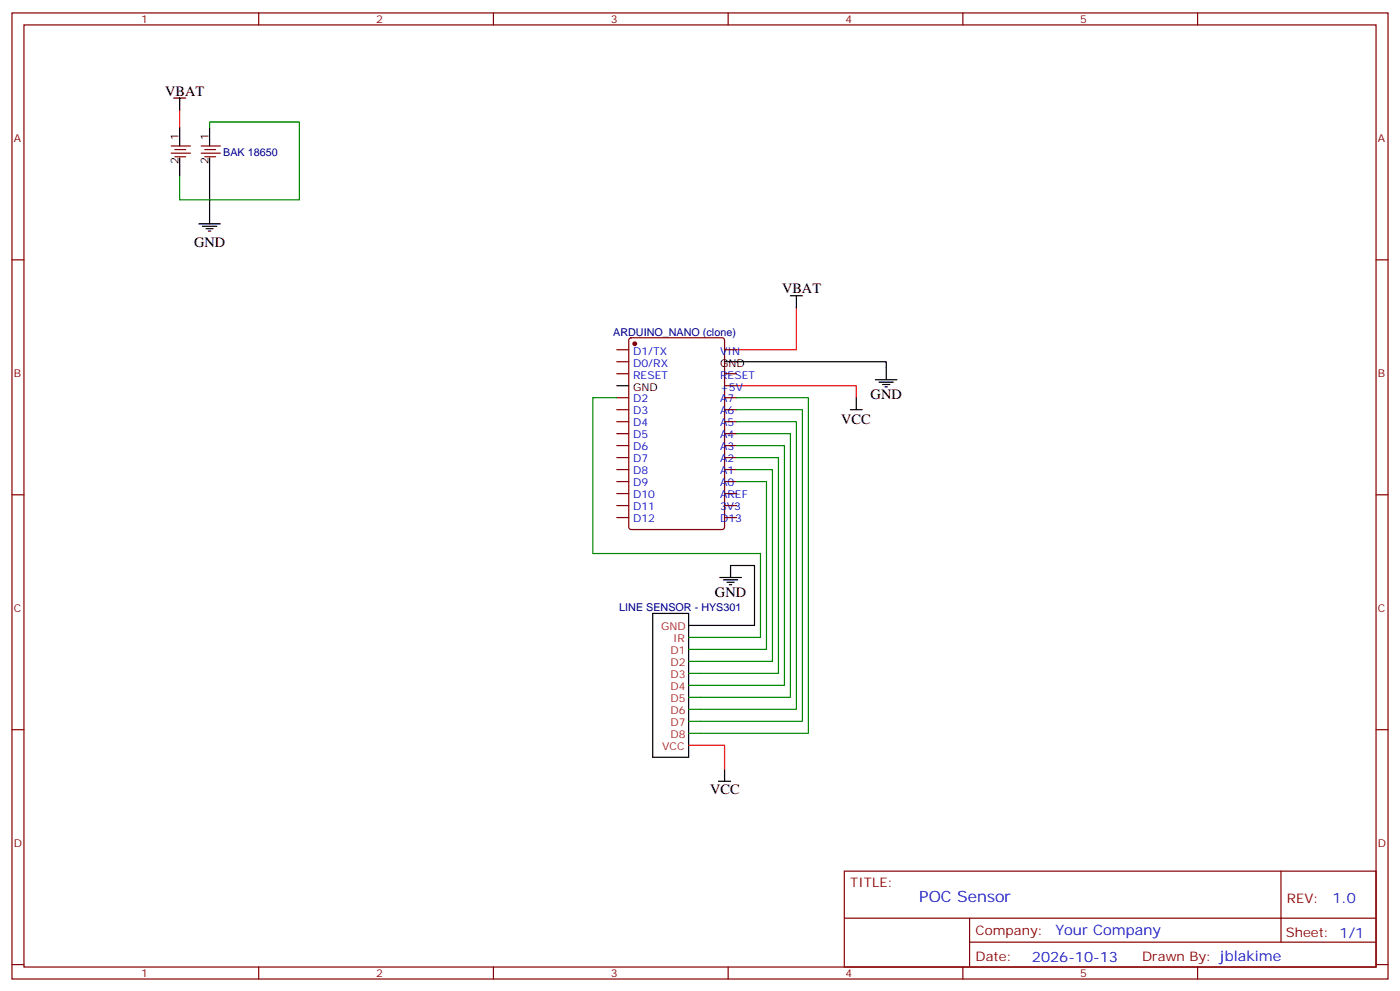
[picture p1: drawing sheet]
<svg xmlns="http://www.w3.org/2000/svg" width="412mm" height="292mm" viewBox="0 0 412 292" stroke-linecap="round" stroke-linejoin="round" font-family="sans-serif">
<g fill="none" stroke="#870000" stroke-width=".35">
<path d="M3.5 3.8h405.4v284.3h-405.4zM7.1 7.3h398.2v277.3h-398.2zM76.2 3.8v3.5M145.3 3.8v3.5M214.5 3.8v3.5M283.6 3.8v3.5M352.8 3.8v3.5M50.4 43h5.7M50.4 45.1h5.7M51.5 44h3.2M51.5 46.1h3.2M59.3 43h5.6"/>
<path d="M59.3 45.1h5.6M60.3 44h3.2M60.3 46.1h3.2M3.5 76.5h3.6M405.3 76.5h3.6M185.4 99.6l.5-.2h26.8l.7 .4v55.4l-.4 .6-27.1 .1-.6-.5-.1-55.3zM181.7 102.9h3.5M181.7 106.5h3.5M181.7 110h3.5M181.7 117.1h3.5M213.4 102.9h3.6M213.4 110h3.6"/>
<path d="M213.4 117.1h3.6M213.4 113.5h3.6M181.7 120.6h3.5M181.7 124.1h3.5M181.7 127.6h3.5M181.7 131.2h3.5M181.7 134.7h3.5M181.7 138.2h3.5M213.4 120.6h3.6M213.4 124.1h3.6M213.4 127.6h3.6M213.4 131.2h3.6"/>
<path d="M213.4 134.7h3.6M213.4 138.2h3.6M3.5 145.6h3.6M181.7 141.7h3.5M181.7 145.3h3.5M181.7 148.8h3.5M181.7 152.3h3.5M213.4 141.7h3.6M213.4 145.3h3.6M213.4 148.8h3.6M213.4 152.3h3.6M405.3 145.6h3.6"/>
<path d="M3.5 214.8h3.6M405.3 214.8h3.6M248.7 256.4h156.6v28.2h-156.6zM377.3 256.4v20.9M248.7 270.2h156.5M285.6 277.3h119.6M285.6 270.2v14.2M3.5 283.9h3.6M76.2 284.6v3.5M145.3 284.6v3.5M214.5 284.6v3.5M283.6 284.6v3.5"/>
<path d="M352.8 284.6v3.5M405.3 283.9h3.6"/>
</g>
<path d="M234.6 90.6v12.3h-17.6M217 113.5h35.2v3.6M202.8 219.4h10.6v7" fill="none" stroke="#f00" stroke-width=".35"/>
<g fill="none" stroke="#000" stroke-width=".35">
<path d="M51.2 28.9h3.5M52.9 28.9v3.5M52.9 37.7v5.3M61.7 37.7v5.3M52.9 46.5v5.3M61.7 46.5v19.4M58.6 65.9h6.3M59.6 66.6h4.3M60.7 67.3h2.1M61.4 68h.7M232.8 87.1h3.6M234.6 87.1v3.5"/>
<path d="M181.7 113.5h3.5M213.4 106.5h47.7v5.3M252.2 117.1v3.5M257.9 111.8h6.3M258.9 112.5h4.3M260 113.2h2.1M260.7 113.9h.7M250.5 120.6h3.5M212 170h6.4M213.1 170.7h4.2M214.1 171.4h2.2M214.8 172.1h.7"/>
<path d="M215.2 170v-3.6h7v17.7h-19.4M192.3 180.6h10.5v42.3h-10.5zM211.7 229.9h3.5M213.4 226.4v3.5"/>
</g>
<path d="M61.7 37.7v-1.8h26.5v22.9h-35.3v-7M181.7 117.1h-7.1v45.8h49.4v24.7h-21.2M217 117.1h21.1v98.7h-35.3M217 138.2h10.5v56.5h-24.7M217 134.7h12.3v63.5h-26.5M217 131.2h14.1v70.5h-28.3M217 127.6h15.8v77.6h-30M217 124.1h17.6v84.7h-31.8M217 120.6h19.4v91.7h-33.6M217 141.7h8.8v49.4h-23" fill="none" stroke="#008700" stroke-width=".35"/>
<path d="M52.9 32.4v5.3z" fill="#f00" stroke="#f00" stroke-width=".35"/>
<circle cx="187" cy="101.2" r=".53" fill="#870000" stroke="#870000" stroke-width=".35"/>
<text font-size="4.6" fill="#00f" x="270.8" y="265.4">POC Sensor</text>
<g font-size="4.2">
<text x="48.7" y="28.2">VBAT</text>
<text x="57.1" y="72.6">GND</text>
<text x="230.4" y="86.4">VBAT</text>
<text x="256.5" y="117.4">GND</text>
<text x="247.8" y="124.9">VCC</text>
<text x="210.6" y="175.6">GND</text>
<text x="209.2" y="233.8">VCC</text>
</g>
<g font-size="4.2" fill="#00f">
<text x="392.5" y="265.7">1.0</text>
<text x="310.9" y="275.2">Your Company</text>
<text x="304" y="283">2026-10-13</text>
</g>
<g font-size="3.9" fill="#800">
<text x="250.5" y="261">TITLE:</text>
<text x="379.1" y="265.7">REV:</text>
<text x="287.4" y="275.2">Company:</text>
<text x="378.7" y="275.8">Sheet: 1/1</text>
<text x="287.4" y="282.9">Date:</text>
<text x="336.4" y="282.9">Drawn By: jblakime</text>
</g>
<g font-size="3.2" fill="#800">
<text x="41.6" y="6.8">1</text>
<text x="110.8" y="6.8">2</text>
<text x="179.9" y="6.8">3</text>
<text x="249.1" y="6.8">4</text>
<text x="318.2" y="6.8">5</text>
<text x="4.1" y="41.9">A</text>
<text x="405.9" y="41.9">A</text>
<text x="4.1" y="111.1">B</text>
<text x="405.9" y="111.1">B</text>
<text x="4.1" y="180.2">C</text>
<text x="405.9" y="180.2">C</text>
<text x="4.1" y="249.3">D</text>
<text x="405.9" y="249.3">D</text>
<text x="41.6" y="287.6">1</text>
<text x="110.8" y="287.6">2</text>
<text x="179.9" y="287.6">3</text>
<text x="249.1" y="287.6">4</text>
<text x="318.2" y="287.6">5</text>
</g>
<g font-size="3.2">
<text x="52.6" y="41.2" transform="rotate(-90 52.6 41.2)">1</text>
<text x="61.4" y="41.2" transform="rotate(-90 61.4 41.2)">1</text>
<text x="52.6" y="48.3" transform="rotate(-90 52.6 48.3)">2</text>
<text x="61.4" y="48.3" transform="rotate(-90 61.4 48.3)">2</text>
<text x="212.1" y="107.9">GND</text>
<text x="186.5" y="114.9">GND</text>
</g>
<g font-size="3.2" fill="#000080">
<text x="65.8" y="45.9">BAK 18650</text>
<text x="180.6" y="98.8">ARDUINO_NANO (clone)</text>
<text x="182.4" y="179.9">LINE SENSOR - HYS301</text>
</g>
<g font-size="3.2" fill="#00f">
<text x="186.5" y="104.4">D1/TX</text>
<text x="186.5" y="107.9">D0/RX</text>
<text x="212.1" y="104.4">VIN</text>
<text x="186.5" y="111.4">RESET</text>
<text x="212.1" y="111.4">RESET</text>
<text x="186.5" y="118.5">D2</text>
<text x="212.1" y="118.5">A7</text>
<text x="212.1" y="114.9">+5V</text>
<text x="186.5" y="122">D3</text>
<text x="186.5" y="125.5">D4</text>
<text x="212.1" y="125.5">A5</text>
<text x="212.1" y="122">A6</text>
<text x="186.5" y="129">D5</text>
<text x="212.1" y="129">A4</text>
<text x="186.5" y="132.6">D6</text>
<text x="186.5" y="136.1">D7</text>
<text x="212.1" y="136.1">A2</text>
<text x="212.1" y="132.6">A3</text>
<text x="186.5" y="139.6">D8</text>
<text x="186.5" y="143.2">D9</text>
<text x="212.1" y="143.2">A0</text>
<text x="212.1" y="139.6">A1</text>
<text x="186.5" y="146.7">D10</text>
<text x="212.1" y="146.7">AREF</text>
<text x="186.5" y="150.2">D11</text>
<text x="186.5" y="153.7">D12</text>
<text x="212.1" y="153.7">D13</text>
<text x="212.1" y="150.2">3V3</text>
</g>
<g font-size="3.2" fill="#b22222">
<text x="194.7" y="185.5">GND</text>
<text x="198.3" y="189">IR</text>
<text x="197.6" y="192.5">D1</text>
<text x="197.6" y="196.1">D2</text>
<text x="197.6" y="199.6">D3</text>
<text x="197.6" y="203.1">D4</text>
<text x="197.6" y="206.7">D5</text>
<text x="197.6" y="210.2">D6</text>
<text x="197.6" y="213.7">D7</text>
<text x="195.1" y="220.8">VCC</text>
<text x="197.6" y="217.2">D8</text>
</g>
</svg>
